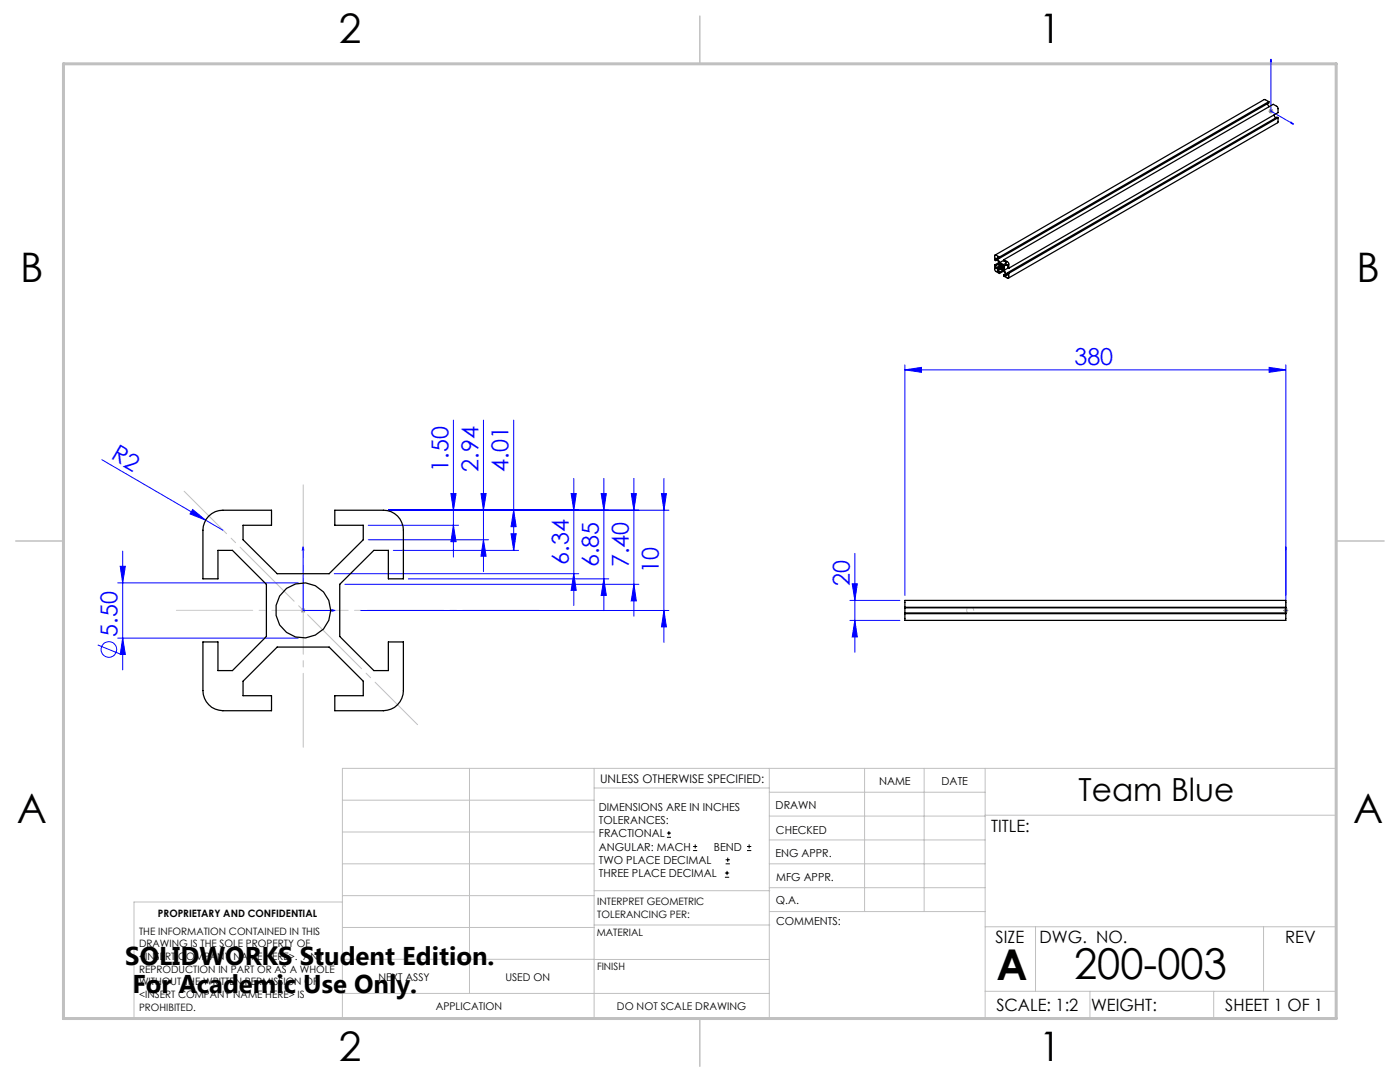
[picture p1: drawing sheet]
<svg xmlns="http://www.w3.org/2000/svg" width="279mm" height="216mm" viewBox="0 0 279 216" stroke-linecap="round" stroke-linejoin="round" font-family="sans-serif">
<g fill="none" stroke="#00f" stroke-width=".2">
<path d="M253.6 11.8v10.4l4.5 2.6M253.6 11.8l.2 .6-.3-.1zM257.7 24.4l.4 .4-.4-.2zM180.6 73.8l3.3-.5v1zM180.6 72.8v46M180.6 73.8h76M253.3 73.3l3.3 .5-3.3 .5zM256.6 72.8v49M20.3 91.7l24.2 14.1M90 98.5h1l-.5 3.3zM90.5 83.8v27.4M96 98.5h1l-.5 3.3z"/>
<path d="M96.5 83.8v30.3M102.5 83.8v26M114 98.5h1l-.5 3.3zM114.5 95.5v25.3M120 98.5h1l-.5 3.3zM120.5 95.5v26.3M126 98.5h1l-.5 3.3zM126.5 95.5v27.4M132 98.5h1l-.5 3.3zM132.5 95.5v32.7M23.5 116.3h36M24 113h1l-.5 3.3z"/>
<path d="M24.5 110v23.7M38.5 101.7l2.5 2.1-3.1-1.2zM60.5 109.1l.1 .6h-.3zM60.5 109.1v12.7h6.4M66.7 114.5h48.8M68.8 116.6h58.7M73.5 104.8h18M73.5 107.7h24M77.5 101.8h56M78.5 109.8h25M81.5 115.5h40M90.5 104.8l.5 3.3h-1z"/>
<path d="M96.5 107.7l.5 3.3h-1zM102 106.5h1l-.5 3.3zM102.5 101.8l.5 3.3h-1zM114.5 114.5l.5 3.3h-1zM120.5 115.5l.5 3.3h-1zM126.5 116.6l.5 3.3h-1zM169.6 119.8h10M170.1 116.5h1l-.5 3.3zM170.6 110.4v19.7M256.6 109.1v.6v-.6M19.5 128.7l4.5 1.8M23.5 127.3h36"/>
<path d="M24.5 127.3l.5 3.3h-1zM66.2 121.6l.7 .2-.7 .2zM72 121.8h61.5M132.5 121.8l.5 3.3h-1zM169.6 123.8h10M170.6 123.8l.5 3.3h-1zM256.6 121.6v.4zM256.6 121.8h.1"/>
<circle cx="21.7" cy="129.6" r="1.55"/>
</g>
<g fill="none" stroke="#000" stroke-width=".2">
<path d="M133.1 167.1h.8M133.1 166.2h.8M133.5 165.8v.9M138.3 169.7h.8M138.3 168.9h.8M138.7 168.5v.8M144.7 175h.8M144.7 174.2h.8M144.8 172.4h.9M144.8 171.6h.9M145.1 173.8v.8M145.2 171.1v.9"/>
<path d="M149.1 169.7h.8M149.1 168.9h.8M149.5 168.5v.8"/>
</g>
<path d="M194.3 121.6a.7 .7 0 0 0-1.2-.3 .7 .7 0 0 0 .3 1.1 .7 .7 0 0 0 .9-.7v-.1" fill="none" stroke="#c0c0c0" stroke-width=".2" stroke-dasharray="15.2 1.3 1.3 1.3" stroke-dashoffset="14.9" stroke-linecap="butt"/>
<path d="M253.2 22.2h.9M253.3 21.8l.7 .7M253.6 21.7v1M254 21.8l-.7 .7M60 121.8h1M60.1 121.5l.8 .7M60.5 121.3v1M60.9 121.5l-.8 .7M256.1 121.8h1M256.3 121.5l.7 .7M256.6 121.3v1M257 121.5l-.7 .7" fill="none" stroke="#808080" stroke-width=".2"/>
<path d="M60.5 96.7v52.4" fill="none" stroke="#c0c0c0" stroke-width=".2" stroke-dasharray="15.2 1.3 1.3 1.3" stroke-dashoffset=".5"/>
<path d="M36.7 98l46.6 46.6" fill="none" stroke="#c0c0c0" stroke-width=".2" stroke-dasharray="15.2 1.3 1.3 1.3" stroke-dashoffset="3.3"/>
<g fill="none" stroke="#c0c0c0" stroke-width=".2">
<path d="M68.3 159.7h50.3M93.7 153.3v44.9M118.6 153.3v49.9M118.6 157.2h34.9M153.5 153.3v49.9M153.5 158.1h43.1M172.5 153.3v28.6M184.4 153.3v28.6M196.6 153.3v49.9M68.3 180h-41.6v23.2h240v-49.9h-198.4v49.9M68.3 178.7h50.3M68.3 172.4h50.3"/>
<path d="M68.3 166h50.3M118.6 177.7h35M153.5 167.6h43.1M153.5 162.8h43.1M153.5 172.4h43.1M153.5 177.1h43.1M196.6 162.7h70.1M68.3 198.2h85.2M68.3 191.4l85.2 .1M68.3 185.1h50.3M118.6 184.6h35M153.6 181.9h43"/>
<path d="M196.6 197.8h70.1M196.6 184.9h70.1M206.7 184.9v12.9M217.5 197.8v5.4M242.2 197.8v5.4M252.2 184.9v12.9"/>
</g>
<path d="M139.7 3.2v9.5M3.1 107.9h9.6M266.7 107.9h9.5M139.7 203.2v9.6" fill="none" stroke="#c0c0c0" stroke-width=".3"/>
<path d="M12.7 12.7h254v190.5h-254z" fill="none" stroke="#c0c0c0" stroke-width=".6"/>
<path d="M34.9 121.8h73" fill="none" stroke="#c3c8d2" stroke-width=".2" stroke-dasharray="15.2 1.3 1.3 1.3" stroke-dashoffset="-.3"/>
<g fill="#00f">
<path d="M38.5 101.7l2.5 2.1-3.1-1.2z"/>
<path d="M66.2 121.6l.7 .2-.7 .2zM60.5 109.1l.1 .6h-.3z"/>
<path d="M257.7 24.4l.4 .4-.4-.2zM253.6 11.8l.2 .6-.3-.1z"/>
<path d="M256.6 121.6v.4zM256.6 109.1v.6z"/>
<path d="M180.6 73.8l3.3-.5v1zM253.3 73.3l3.3 .5-3.3 .5z"/>
<path d="M24 113h1l-.5 3.3zM24.5 127.3l.5 3.3h-1zM90 98.5h1l-.5 3.3zM90.5 104.8l.5 3.3h-1zM96 98.5h1l-.5 3.3zM96.5 107.7l.5 3.3h-1zM102.5 101.8l.5 3.3h-1zM102 106.5h1l-.5 3.3zM120 98.5h1l-.5 3.3zM120.5 115.5l.5 3.3h-1zM114 98.5h1l-.5 3.3zM114.5 114.5l.5 3.3h-1zM132 98.5h1l-.5 3.3zM132.5 121.8l.5 3.3h-1zM126 98.5h1l-.5 3.3zM126.5 116.6l.5 3.3h-1zM170.1 116.5h1l-.5 3.3zM170.6 123.8l.5 3.3h-1z"/>
</g>
<g fill="none" stroke="#000" stroke-width=".25">
<path d="M252.9 20.7l.4 .6M253.2 20.3l-.9-.4-53.7 31M253.2 20.3v.2l-53.7 31M253.2 20.3l-53.7 31M254.2 23l.4 .6M255.1 23.5l-.1 1-53.7 31M255.1 23.5l-53.8 31M255.1 23.5l-.3-.1-53.7 31M198.5 52.9l.1 1.1 .9 .6M198.5 52.9l.2 .1M198.7 52v-.5l.2 .1 .5 .9v.8l-.5 .3-.2-.1M198.7 53v.5"/>
<path d="M199 51.8l-.3 .2M199.1 51.5v-.2l.4 .2M199.1 54.1v-.2l.4-.3 .8 .4 .5 1.1-.5-.2M199.1 51.5l.4 .9M199.1 54.1l.4 .2M199.3 51.4l-.2 .1M199.4 52.4l-.9 .5M199.4 53.1l-.7 .4M199.4 52.6l-.7 .4M199.5 51.3l-.8-.4h-.2v1l.2 .1M199.5 51.3v.2M199.5 54.3v.3"/>
<path d="M199.6 52.8a.55 .55 0 0 1 .6 .2 .55 .55 0 0 1-.1 .7l-.5-.5zM199.7 53.7l-.6 .4M199.8 52.7v.4l.5 .5-.4-.3-.2-.6a.6 .6 0 0 0 .5 .9M199.9 52.7v.4l.4 .3M199.9 52.7l.4 .7M200.2 53.9l-.7 .4M200.3 54.1l-.8 .5M200.3 51.8l1 .6v1.1M200.3 51.8l53.8-31 .9 .5 .1 1.2-53.8 31M200.3 51.8v.3l.5 .2v.2l-.5 .3-.8-.4M200.3 51.9l-.8 .5M200.4 53.9l.5 .9"/>
<path d="M200.7 54.7l-.4 .2M201.1 54.4v.5l-.2-.1M201.1 54.4l.2 .1M201.1 54.6l-.2 .2M201.3 53.4l-.9 .5M201.3 54.5v.9l-.1 .1-.9-.4v-.2M201.3 53.5l-.2-.1v-.5l-.2-.1-.5 .3v.8M41.7 103a3.8 3.8 0 0 1 2.8-1.2h9.7v3h-5.7v2.9l6.8 6.8h10.4l6.8-6.8v-2.9h-5.7v-3h9.7a4 4 0 0 1 4 4v9.7h-3v-5.7h-2.9l-6.8 6.8v10.4l6.8 6.8h2.9v-5.7h3v9.7a4 4 0 0 1-4 4h-9.7v-3h5.7v-2.9l-6.8-6.8h-10.4l-6.8 6.8v2.9h5.7v3h-9.7a4 4 0 0 1-4-4v-9.7h3v5.7h2.9l6.8-6.8v-10.4l-6.8-6.8h-2.9v5.7h-3v-9.7a4.2 4.2 0 0 1 1.2-2.8zM180.6 119.8h76v4h-76zM180.6 121.2h76M180.6 122.4h76M180.6 121.3h76"/>
<path d="M180.6 122.3h76"/>
<circle cx="60.5" cy="121.8" r="5.5"/>
</g>
<g font-size="8.5">
<text x="198.9" y="195.5">A</text>
<text x="214.4" y="195.4">200-003</text>
</g>
<g font-size="8.1">
<text x="67.6" y="8.6">2</text>
<text x="207.3" y="8.6">1</text>
<text x="4" y="56.2">B</text>
<text x="270.7" y="56.2">B</text>
<text x="3.3" y="164.1">A</text>
<text x="270" y="164.1">A</text>
<text x="67.6" y="211.7">2</text>
<text x="207.3" y="211.7">1</text>
</g>
<text font-size="6.3" x="215.3" y="159.9">Team Blue</text>
<g font-size="5.1">
<text x="25" y="192.5">SOLIDWORKS Student Edition.</text>
<text x="26.4" y="198.1">For Academic Use Only.</text>
</g>
<g font-size="4.7" fill="#00f">
<text x="214.4" y="72.8">380</text>
<text x="22" y="91.5" transform="rotate(30 22 91.5)">R2</text>
<text x="89.5" y="94.1" transform="rotate(-90 89.5 94.1)">1.50</text>
<text x="95.5" y="94.1" transform="rotate(-90 95.5 94.1)">2.94</text>
<text x="101.5" y="94.1" transform="rotate(-90 101.5 94.1)">4.01</text>
<text x="113.5" y="112.7" transform="rotate(-90 113.5 112.7)">6.34</text>
<text x="119.5" y="113.2" transform="rotate(-90 119.5 113.2)">6.85</text>
<text x="125.5" y="113.2" transform="rotate(-90 125.5 113.2)">7.40</text>
<text x="131.5" y="114.4" transform="rotate(-90 131.5 114.4)">10</text>
<text x="169.6" y="116.9" transform="rotate(-90 169.6 116.9)">20</text>
<text x="23.5" y="127" transform="rotate(-90 23.5 127)">5.50</text>
</g>
<g font-size="3.4">
<text x="197.8" y="166">TITLE:</text>
<text x="198.7" y="188.1">SIZE</text>
<text x="207.5" y="188.1">DWG. NO.</text>
<text x="256.5" y="188.2">REV</text>
<text x="198.8" y="201.7">SCALE: 1:2</text>
<text x="217.7" y="201.8">WEIGHT:</text>
<text x="244.5" y="201.7">SHEET 1 OF 1</text>
</g>
<text font-size="2.4" x="119.8" y="156.2">UNLESS OTHERWISE SPECIFIED:</text>
<g font-size="2.2">
<text x="119.5" y="161.8">DIMENSIONS ARE IN INCHES</text>
<text x="154.8" y="161.4">DRAWN</text>
<text x="175.4" y="156.6">NAME</text>
<text x="187.9" y="156.7">DATE</text>
<text x="119.5" y="164.4">TOLERANCES:</text>
<text x="119.5" y="167.1">FRACTIONAL</text>
<text x="154.9" y="166.3">CHECKED</text>
<text x="119.5" y="169.7">ANGULAR: MACH</text>
<text x="119.5" y="172.4">TWO PLACE DECIMAL</text>
<text x="142.5" y="169.7">BEND</text>
<text x="154.8" y="171">ENG APPR.</text>
<text x="119.5" y="175">THREE PLACE DECIMAL</text>
<text x="154.9" y="175.7">MFG APPR.</text>
<text x="154.9" y="180.4">Q.A.</text>
<text x="154.9" y="184.6">COMMENTS:</text>
</g>
<g font-size="2.1">
<text x="75.5" y="195.7">NEXT ASSY</text>
<text x="100.9" y="195.7">USED ON</text>
<text x="86.9" y="201.5">APPLICATION</text>
<text x="123.1" y="201.6">DO NOT SCALE DRAWING</text>
</g>
<g font-size="2">
<text x="31.5" y="182.9">PROPRIETARY AND CONFIDENTIAL</text>
<text x="119.2" y="180.6">INTERPRET GEOMETRIC</text>
<text x="119.2" y="183.1">TOLERANCING PER:</text>
<text x="27.8" y="186.5">THE INFORMATION CONTAINED IN THIS</text>
<text x="27.8" y="189">DRAWING IS THE SOLE PROPERTY OF</text>
<text x="27.8" y="191.6">&lt;INSERT COMPANY NAME HERE&gt;. ANY</text>
<text x="119.1" y="186.7">MATERIAL</text>
<text x="27.8" y="194.1">REPRODUCTION IN PART OR AS A WHOLE</text>
<text x="27.8" y="196.6">WITHOUT THE WRITTEN PERMISSION OF</text>
<text x="119.1" y="193.5">FINISH</text>
<text x="27.8" y="199.1">&lt;INSERT COMPANY NAME HERE&gt; IS</text>
<text x="27.8" y="201.7">PROHIBITED.</text>
</g>
</svg>
